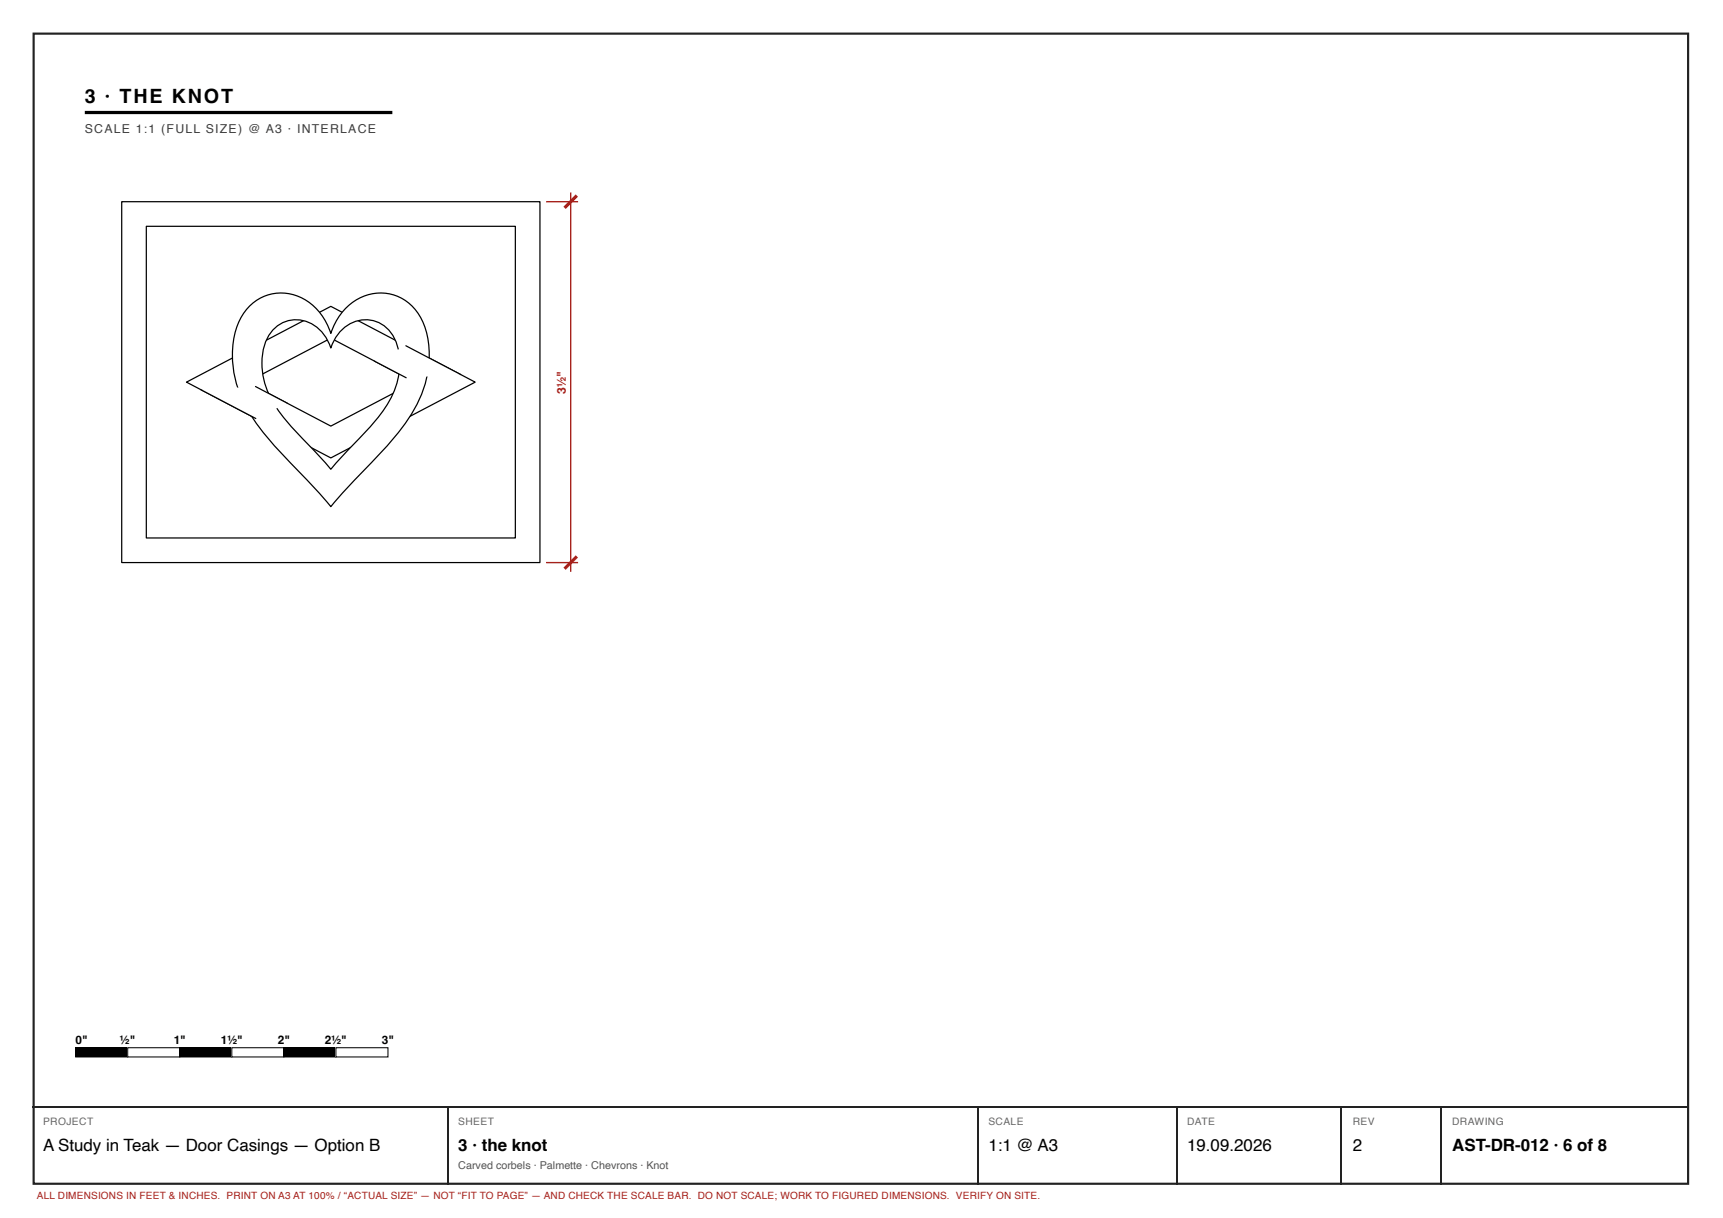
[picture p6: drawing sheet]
<svg xmlns="http://www.w3.org/2000/svg" width="420mm" height="297mm" viewBox="0 0 420 297" stroke-linecap="round" stroke-linejoin="round" font-family="sans-serif">
<path d="M8.2 8.2h403.5v280.5h-403.5z" fill="none" stroke="#222" stroke-width=".53"/>
<path d="M20.7 27.4h75" fill="none" stroke="#000" stroke-width=".79" stroke-linecap="butt"/>
<path d="M29.7 49.2h102v88h-102zM35.7 55.2h90v76h-90z" fill="none" stroke="#000" stroke-width=".3"/>
<path d="M45.5 93.2l35.2-18.5 35.2 18.5-35.2 18.5zM60.3 93.2l20.4-10.7 20.4 10.7-20.4 10.7z" fill-rule="evenodd" fill="#fff"/>
<path d="M45.5 93.2l35.2-18.5 35.2 18.5-35.2 18.5zM60.3 93.2l20.4-10.7 20.4 10.7-20.4 10.7z" fill="none" stroke="#000" stroke-width=".3"/>
<path d="M61.4 74.1a11.4 11.4 0 0 1 16.6 2.2l1.9 3.1 .8 1.9a13.1 13.1 0 0 1 12.3-9.9 11.4 11.4 0 0 1 10.7 8.6 25.8 25.8 0 0 1-4.2 22.3 141.2 141.2 0 0 1-14.5 16.3l-4.3 4.9-5.9-6.5a99.2 99.2 0 0 1-14-16.4 25.3 25.3 0 0 1-3.1-20.6 13.2 13.2 0 0 1 3.7-5.9zM67.2 79.9a8 8 0 0 1 12.1 2.1l1.4 2.9a8.9 8.9 0 0 1 10.2-6.7 9 9 0 0 1 6.5 8.4 20.7 20.7 0 0 1-5.8 15.9l-10.9 11.9-3.6-4a79.9 79.9 0 0 1-10.4-12 17.6 17.6 0 0 1-1.9-15.1l.7-1.3z" fill-rule="evenodd" fill="#fff"/>
<path d="M61.4 74.1a11.4 11.4 0 0 1 16.6 2.2l1.9 3.1 .8 1.9a13.1 13.1 0 0 1 12.3-9.9 11.4 11.4 0 0 1 10.7 8.6 25.8 25.8 0 0 1-4.2 22.3 141.2 141.2 0 0 1-14.5 16.3l-4.3 4.9-5.9-6.5a99.2 99.2 0 0 1-14-16.4 25.3 25.3 0 0 1-3.1-20.6 13.2 13.2 0 0 1 3.7-5.9zM67.2 79.9a8 8 0 0 1 12.1 2.1l1.4 2.9a8.9 8.9 0 0 1 10.2-6.7 9 9 0 0 1 6.5 8.4 20.7 20.7 0 0 1-5.8 15.9l-10.9 11.9-3.6-4a79.9 79.9 0 0 1-10.4-12 17.6 17.6 0 0 1-1.9-15.1l.7-1.3z" fill="none" stroke="#000" stroke-width=".3"/>
<path d="M91.3 88l7.7-3.7 13.4 7-13.3 .8z" fill="#fff"/>
<path d="M91.3 88l7.8 4.1M99 84.3l13.4 7" fill="none" stroke="#000" stroke-width=".3"/>
<path d="M49 95l13.3-.7 7.8 4-7.7 3.8z" fill="#fff"/>
<path d="M49 95l13.4 7.1M62.3 94.3l7.8 4" fill="none" stroke="#000" stroke-width=".3"/>
<path d="M133.2 49.2h7.8M139.2 46.9v92.5M133.2 137.2h7.8" fill="none" stroke="#a51d17" stroke-width=".33"/>
<path d="M140.7 47.7l-3 3M140.7 135.7l-3 3" fill="none" stroke="#a51d17" stroke-width=".76" stroke-linecap="butt"/>
<path d="M18.5 255.5h12.6v2.2h-12.6z" fill="#000"/>
<path d="M18.5 255.5h12.6v2.2h-12.6z" fill="none" stroke="#000" stroke-width=".25"/>
<path d="M31.1 255.5h12.7v2.2h-12.7z" fill="#fff"/>
<path d="M31.1 255.5h12.7v2.2h-12.7zM43.8 255.5h12.7v2.2h-12.7z" fill="none" stroke="#000" stroke-width=".25"/>
<path d="M43.8 255.5h12.7v2.2h-12.7z" fill="#000"/>
<path d="M56.5 255.5h12.7v2.2h-12.7z" fill="#fff"/>
<path d="M56.5 255.5h12.7v2.2h-12.7zM69.2 255.5h12.7v2.2h-12.7z" fill="none" stroke="#000" stroke-width=".25"/>
<path d="M69.2 255.5h12.7v2.2h-12.7z" fill="#000"/>
<path d="M81.9 255.5h12.7v2.2h-12.7z" fill="#fff"/>
<path d="M81.9 255.5h12.7v2.2h-12.7z" fill="none" stroke="#000" stroke-width=".25"/>
<path d="M7.9 270h404.1M109.1 270.1v18.8M238.5 270.1v18.8M286.9 270.1v18.8M327.2 270.1v18.8M351.5 270.1v18.8" fill="none" stroke="#222" stroke-width=".26"/>
<text font-size="4.8" x="20.7" y="25.2">3 · THE KNOT</text>
<g font-size="4.1">
<text x="10.5" y="280.7">A Study in Teak — Door Casings — Option B</text>
<text x="111.8" y="280.7">3 · the knot</text>
<text x="241" y="280.7">1:1 @ A3</text>
<text x="289.5" y="280.7">19.09.2026</text>
<text x="329.9" y="280.7">2</text>
<text x="354.1" y="280.7">AST-DR-012 · 6 of 8</text>
</g>
<text font-size="3" fill="#3d3d3d" x="20.7" y="32.4">SCALE 1:1 (FULL SIZE) @ A3 · INTERLACE</text>
<text font-size="3" fill="#a51d17" x="138" y="96" transform="rotate(-90 138 96)">3½&quot;</text>
<g font-size="2.9">
<text x="18.5" y="254.5">0&quot;</text>
<text x="29.3" y="254.5">½&quot;</text>
<text x="42.4" y="254.5">1&quot;</text>
<text x="53.8" y="254.5">1½&quot;</text>
<text x="67.7" y="254.5">2&quot;</text>
<text x="79.2" y="254.5">2½&quot;</text>
<text x="93.1" y="254.5">3&quot;</text>
</g>
<text font-size="2.6" fill="#555" x="111.8" y="285">Carved corbels · Palmette · Chevrons · Knot</text>
<g font-size="2.5" fill="#666">
<text x="10.5" y="274.4">PROJECT</text>
<text x="111.8" y="274.4">SHEET</text>
<text x="241" y="274.4">SCALE</text>
<text x="289.5" y="274.4">DATE</text>
<text x="329.9" y="274.4">REV</text>
<text x="354.1" y="274.4">DRAWING</text>
</g>
<text font-size="2.4" fill="#a51d17" x="9" y="292.4">ALL DIMENSIONS IN FEET &amp; INCHES. PRINT ON A3 AT 100% / “ACTUAL SIZE” — NOT “FIT TO PAGE” — AND CHECK THE SCALE BAR. DO NOT SCALE; WORK TO FIGURED DIMENSIONS. VERIFY ON SITE.</text>
</svg>
